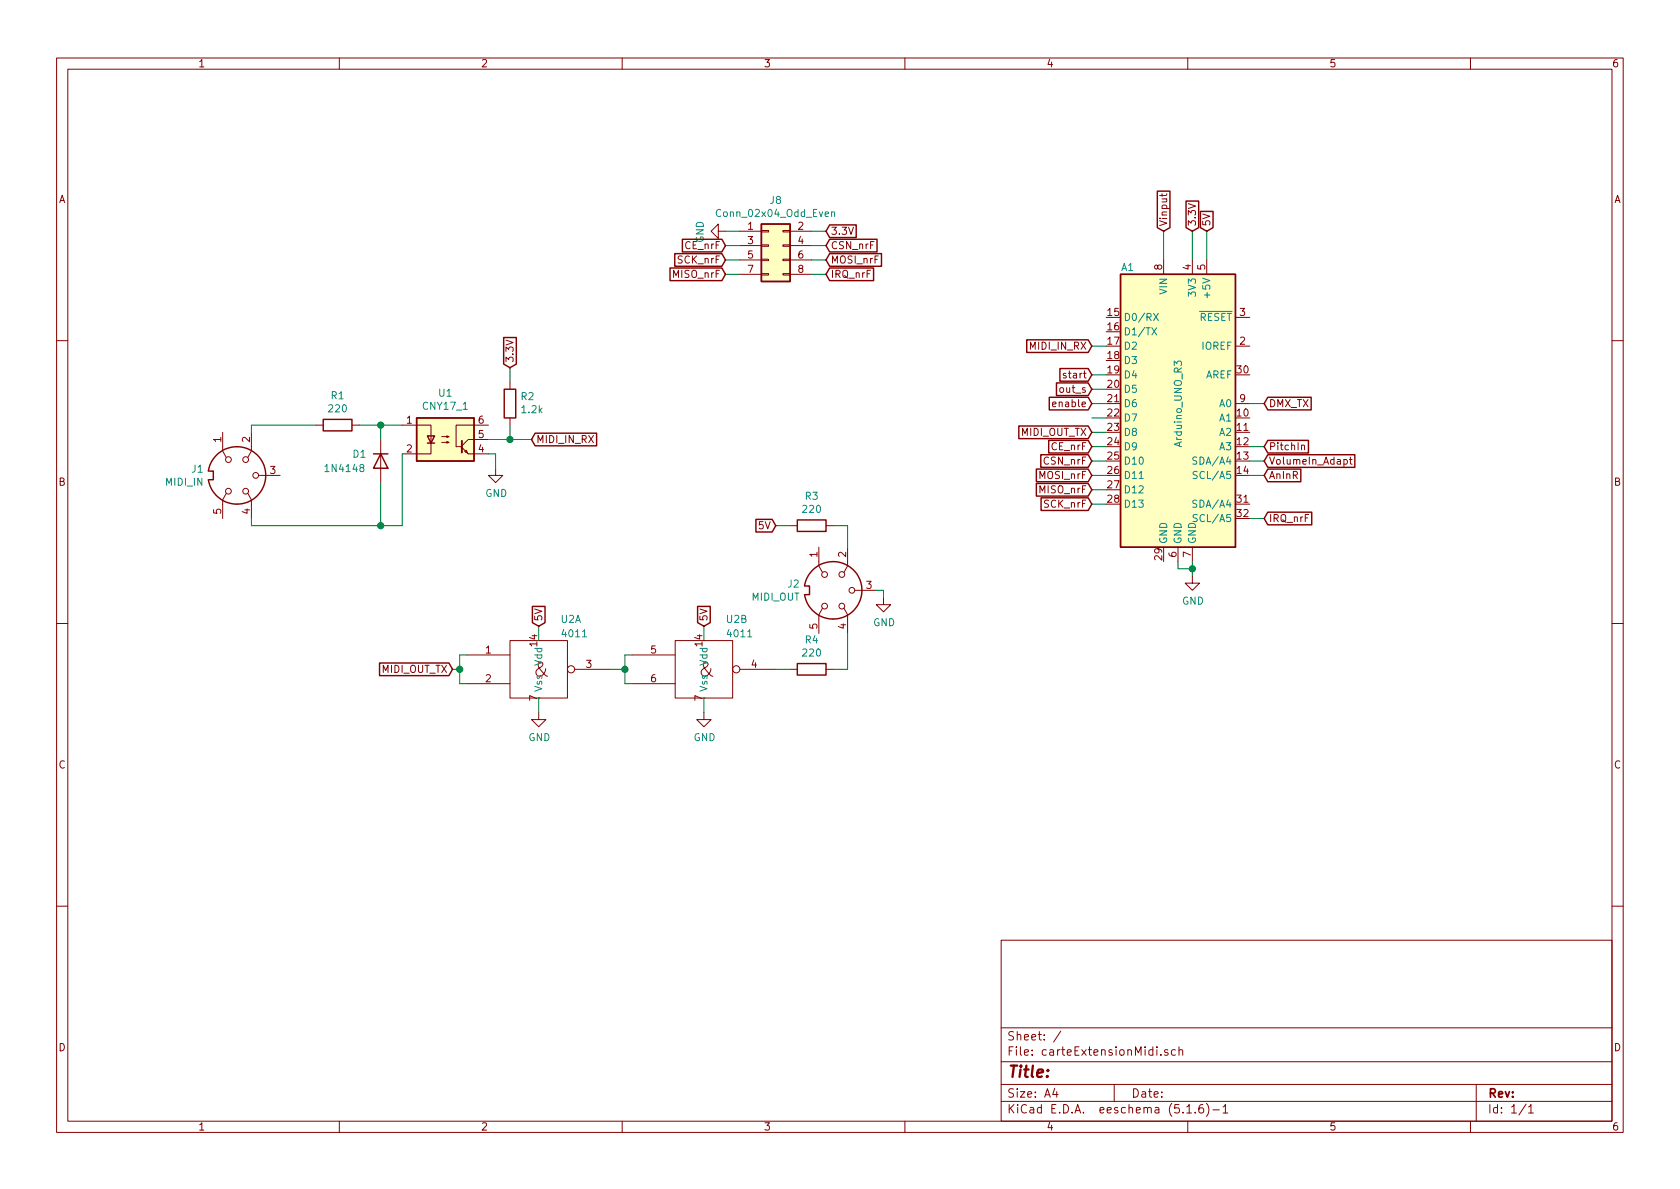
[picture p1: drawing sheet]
EESchema Schematic File Version 4
EELAYER 30 0
EELAYER END
$Descr A4 11693 8268
encoding utf-8
Sheet 1 1
Title ""
Date ""
Rev ""
Comp ""
Comment1 ""
Comment2 ""
Comment3 ""
Comment4 ""
$EndDescr
Text GLabel 8400 1600 1    50   Input ~ 0
5V
Text GLabel 7600 2700 0    50   Input ~ 0
out_s
Text GLabel 8800 3300 2    50   Input ~ 0
AnInR
Text GLabel 8300 1600 1    50   Input ~ 0
3.3V
Text GLabel 8100 1600 1    50   Input ~ 0
Vinput
Text GLabel 7600 2600 0    50   Input ~ 0
start
Text GLabel 7600 2800 0    50   Input ~ 0
enable
$Comp
L Connector_Generic:Conn_02x04_Odd_Even J8
U 1 1
P 5350 1700
F 0 "J8" H 5400 2017 50  0000 C CNN
F 1 "Conn_02x04_Odd_Even" H 5400 1926 50  0000 C CNN
F 2 "Connector_PinHeader_2.54mm:PinHeader_2x04_P2.54mm_Vertical" H 5350 1700 50  0001 C CNN
F 3 "~" H 5350 1700 50  0001 C CNN
	1    5350 1700
	1    0    0    -1  
$EndComp
$Comp
L power:GND #PWR02
U 1 1
P 5050 1600
F 0 "#PWR02" H 5050 1350 50  0001 C CNN
F 1 "GND" H 5055 1427 50  0000 C CNN
F 2 "" H 5050 1600 50  0001 C CNN
F 3 "" H 5050 1600 50  0001 C CNN
	1    5050 1600
	0    1    1    0   
$EndComp
Wire Wire Line
	5050 1600 5150 1600
Text GLabel 5750 1600 2    50   Input ~ 0
3.3V
Wire Wire Line
	5650 1600 5750 1600
Text GLabel 5050 1700 0    50   Input ~ 0
CE_nrF
Text GLabel 5050 1800 0    50   Input ~ 0
SCK_nrF
Text GLabel 5050 1900 0    50   Input ~ 0
MISO_nrF
Text GLabel 5750 1900 2    50   Input ~ 0
IRQ_nrF
Text GLabel 5750 1800 2    50   Input ~ 0
MOSI_nrF
Text GLabel 5750 1700 2    50   Input ~ 0
CSN_nrF
Wire Wire Line
	5050 1700 5150 1700
Wire Wire Line
	5650 1700 5750 1700
Wire Wire Line
	5050 1800 5150 1800
Wire Wire Line
	5650 1800 5750 1800
Wire Wire Line
	5050 1900 5150 1900
Wire Wire Line
	5650 1900 5750 1900
$Comp
L power:GND #PWR0106
U 1 1
P 8300 4000
F 0 "#PWR0106" H 8300 3750 50  0001 C CNN
F 1 "GND" H 8305 3827 50  0000 C CNN
F 2 "" H 8300 4000 50  0001 C CNN
F 3 "" H 8300 4000 50  0001 C CNN
	1    8300 4000
	1    0    0    -1  
$EndComp
$Comp
L Device:R R1
U 1 1
P 2350 2950
F 0 "R1" V 2143 2950 50  0000 C CNN
F 1 "220" V 2234 2950 50  0000 C CNN
F 2 "Resistor_THT:R_Axial_DIN0207_L6.3mm_D2.5mm_P10.16mm_Horizontal" V 2280 2950 50  0001 C CNN
F 3 "~" H 2350 2950 50  0001 C CNN
	1    2350 2950
	0    1    1    0   
$EndComp
$Comp
L Diode:1N4148 D1
U 1 1
P 2650 3200
F 0 "D1" V 2600 3000 50  0000 L CNN
F 1 "1N4148" V 2700 2800 50  0000 L CNN
F 2 "Diode_THT:D_DO-35_SOD27_P7.62mm_Horizontal" H 2650 3025 50  0001 C CNN
F 3 "https://assets.nexperia.com/documents/data-sheet/1N4148_1N4448.pdf" H 2650 3200 50  0001 C CNN
	1    2650 3200
	0    1    1    0   
$EndComp
$Comp
L Connector:DIN-5 J2
U 1 1
P 5800 4100
F 0 "J2" V 5754 3870 50  0000 R CNN
F 1 "MIDI_OUT" V 5845 3870 50  0000 R CNN
F 2 "Connector_PinHeader_2.54mm:PinHeader_1x05_P2.54mm_Vertical" H 5800 4100 50  0001 C CNN
F 3 "http://www.mouser.com/ds/2/18/40_c091_abd_e-75918.pdf" H 5800 4100 50  0001 C CNN
	1    5800 4100
	0    1    1    0   
$EndComp
Text GLabel 8800 3100 2    50   Input ~ 0
PitchIn
Text GLabel 8800 2800 2    50   Input ~ 0
DMX_TX
Text GLabel 8800 3200 2    50   Input ~ 0
VolumeIn_Adapt
Wire Wire Line
	8300 4000 8300 3950
Connection ~ 8300 3950
Wire Wire Line
	8300 3950 8300 3900
Wire Wire Line
	8200 3900 8200 3950
Wire Wire Line
	8200 3950 8300 3950
Wire Wire Line
	7600 2600 7700 2600
Wire Wire Line
	7600 2700 7700 2700
Wire Wire Line
	7600 2800 7700 2800
Wire Wire Line
	8700 2800 8800 2800
Wire Wire Line
	8700 3100 8800 3100
Wire Wire Line
	8700 3200 8800 3200
Wire Wire Line
	8700 3300 8800 3300
Wire Wire Line
	8100 1600 8100 1800
Wire Wire Line
	8300 1600 8300 1800
Wire Wire Line
	8400 1600 8400 1800
Wire Wire Line
	1750 3600 1750 3650
Wire Wire Line
	1750 3650 2650 3650
Wire Wire Line
	2650 3650 2650 3350
Wire Wire Line
	2800 3150 2800 3650
Wire Wire Line
	2800 3650 2650 3650
Connection ~ 2650 3650
Wire Wire Line
	2500 2950 2650 2950
Wire Wire Line
	2650 2950 2650 3050
Wire Wire Line
	2650 2950 2800 2950
Connection ~ 2650 2950
Wire Wire Line
	2200 2950 1750 2950
Wire Wire Line
	1750 2950 1750 3000
$Comp
L Isolator:CNY17-1 U1
U 1 1
P 3100 3050
F 0 "U1" H 3100 3375 50  0000 C CNN
F 1 "CNY17_1" H 3100 3284 50  0000 C CNN
F 2 "Package_DIP:DIP-6_W7.62mm_LongPads" H 3100 3050 50  0001 L CNN
F 3 "" H 3100 3050 50  0001 L CNN
	1    3100 3050
	1    0    0    -1  
$EndComp
$Comp
L Device:R R2
U 1 1
P 3550 2800
F 0 "R2" H 3480 2754 50  0000 R CNN
F 1 "1.2k" H 3480 2845 50  0000 R CNN
F 2 "Resistor_THT:R_Axial_DIN0207_L6.3mm_D2.5mm_P10.16mm_Horizontal" V 3480 2800 50  0001 C CNN
F 3 "~" H 3550 2800 50  0001 C CNN
	1    3550 2800
	-1   0    0    1   
$EndComp
Text GLabel 3550 2550 1    50   Input ~ 0
3.3V
Text GLabel 3700 3050 2    50   Input ~ 0
MIDI_IN_RX
Wire Wire Line
	3550 2950 3550 3050
Wire Wire Line
	3400 3050 3550 3050
Wire Wire Line
	3550 3050 3700 3050
Connection ~ 3550 3050
Wire Wire Line
	3550 2650 3550 2550
$Comp
L power:GND #PWR01
U 1 1
P 3450 3250
F 0 "#PWR01" H 3450 3000 50  0001 C CNN
F 1 "GND" H 3455 3077 50  0000 C CNN
F 2 "" H 3450 3250 50  0001 C CNN
F 3 "" H 3450 3250 50  0001 C CNN
	1    3450 3250
	1    0    0    -1  
$EndComp
Wire Wire Line
	3400 3150 3450 3150
Wire Wire Line
	3450 3150 3450 3250
$Comp
L Connector:DIN-5 J1
U 1 1
P 1650 3300
F 0 "J1" V 1604 3071 50  0000 R CNN
F 1 "MIDI_IN" V 1695 3071 50  0000 R CNN
F 2 "Connector_PinHeader_2.54mm:PinHeader_1x05_P2.54mm_Vertical" H 1650 3300 50  0001 C CNN
F 3 "http://www.mouser.com/ds/2/18/40_c091_abd_e-75918.pdf" H 1650 3300 50  0001 C CNN
	1    1650 3300
	0    1    1    0   
$EndComp
$Comp
L Device:R R3
U 1 1
P 5650 3650
F 0 "R3" V 5443 3650 50  0000 C CNN
F 1 "220" V 5534 3650 50  0000 C CNN
F 2 "Resistor_THT:R_Axial_DIN0207_L6.3mm_D2.5mm_P10.16mm_Horizontal" V 5580 3650 50  0001 C CNN
F 3 "~" H 5650 3650 50  0001 C CNN
	1    5650 3650
	0    1    1    0   
$EndComp
$Comp
L Device:R R4
U 1 1
P 5650 4650
F 0 "R4" V 5443 4650 50  0000 C CNN
F 1 "220" V 5534 4650 50  0000 C CNN
F 2 "Resistor_THT:R_Axial_DIN0207_L6.3mm_D2.5mm_P10.16mm_Horizontal" V 5580 4650 50  0001 C CNN
F 3 "~" H 5650 4650 50  0001 C CNN
	1    5650 4650
	0    1    1    0   
$EndComp
Wire Wire Line
	5800 3650 5900 3650
Wire Wire Line
	5900 3650 5900 3800
Wire Wire Line
	5800 4650 5900 4650
Wire Wire Line
	5900 4650 5900 4400
$Comp
L power:GND #PWR05
U 1 1
P 6150 4150
F 0 "#PWR05" H 6150 3900 50  0001 C CNN
F 1 "GND" H 6155 3977 50  0000 C CNN
F 2 "" H 6150 4150 50  0001 C CNN
F 3 "" H 6150 4150 50  0001 C CNN
	1    6150 4150
	1    0    0    -1  
$EndComp
Text GLabel 5400 3650 0    50   Input ~ 0
5V
Wire Wire Line
	5400 3650 5500 3650
Wire Wire Line
	6100 4100 6150 4100
Wire Wire Line
	6150 4100 6150 4150
$Comp
L 4xxx_IEEE:4011 U2
U 1 1
P 3750 4650
F 0 "U2" H 3900 5000 50  0000 L CNN
F 1 "4011" H 3900 4900 50  0000 L CNN
F 2 "Package_DIP:DIP-14_W7.62mm_LongPads" H 3750 4650 50  0001 C CNN
F 3 "" H 3750 4650 50  0001 C CNN
	1    3750 4650
	1    0    0    -1  
$EndComp
$Comp
L 4xxx_IEEE:4011 U2
U 2 1
P 4900 4650
F 0 "U2" H 5050 5000 50  0000 L CNN
F 1 "4011" H 5050 4900 50  0000 L CNN
F 2 "Package_DIP:DIP-14_W7.62mm_LongPads" H 4900 4650 50  0001 C CNN
F 3 "" H 4900 4650 50  0001 C CNN
	2    4900 4650
	1    0    0    -1  
$EndComp
$Comp
L power:GND #PWR03
U 1 1
P 3750 4950
F 0 "#PWR03" H 3750 4700 50  0001 C CNN
F 1 "GND" H 3755 4777 50  0000 C CNN
F 2 "" H 3750 4950 50  0001 C CNN
F 3 "" H 3750 4950 50  0001 C CNN
	1    3750 4950
	1    0    0    -1  
$EndComp
$Comp
L power:GND #PWR04
U 1 1
P 4900 4950
F 0 "#PWR04" H 4900 4700 50  0001 C CNN
F 1 "GND" H 4905 4777 50  0000 C CNN
F 2 "" H 4900 4950 50  0001 C CNN
F 3 "" H 4900 4950 50  0001 C CNN
	1    4900 4950
	1    0    0    -1  
$EndComp
Text GLabel 3750 4350 1    50   Input ~ 0
5V
Text GLabel 4900 4350 1    50   Input ~ 0
5V
Wire Wire Line
	5400 4650 5500 4650
Wire Wire Line
	4250 4650 4350 4650
Wire Wire Line
	4350 4650 4350 4550
Wire Wire Line
	4350 4550 4400 4550
Wire Wire Line
	4350 4650 4350 4750
Wire Wire Line
	4350 4750 4400 4750
Connection ~ 4350 4650
Text GLabel 3150 4650 0    50   Input ~ 0
MIDI_OUT_TX
Wire Wire Line
	3150 4650 3200 4650
Wire Wire Line
	3200 4650 3200 4550
Wire Wire Line
	3200 4550 3250 4550
Wire Wire Line
	3200 4650 3200 4750
Wire Wire Line
	3200 4750 3250 4750
Connection ~ 3200 4650
Text GLabel 7600 2400 0    50   Input ~ 0
MIDI_IN_RX
Text GLabel 7600 3000 0    50   Input ~ 0
MIDI_OUT_TX
Text GLabel 7600 3500 0    50   Input ~ 0
SCK_nrF
Text GLabel 7600 3400 0    50   Input ~ 0
MISO_nrF
Text GLabel 7600 3300 0    50   Input ~ 0
MOSI_nrF
Wire Wire Line
	7600 3300 7700 3300
Wire Wire Line
	7600 3400 7700 3400
Wire Wire Line
	7600 3500 7700 3500
Wire Wire Line
	7600 2400 7700 2400
Wire Wire Line
	7600 3000 7700 3000
Text GLabel 7600 3100 0    50   Input ~ 0
CE_nrF
Text GLabel 8800 3600 2    50   Input ~ 0
IRQ_nrF
Text GLabel 7600 3200 0    50   Input ~ 0
CSN_nrF
Wire Wire Line
	7600 2900 7700 2900
Wire Wire Line
	7600 3100 7700 3100
Wire Wire Line
	7600 3200 7700 3200
Wire Wire Line
	4900 4950 4900 4850
Wire Wire Line
	4900 4350 4900 4450
Wire Wire Line
	3750 4350 3750 4450
Wire Wire Line
	3750 4950 3750 4850
Wire Wire Line
	8700 3600 8800 3600
$Comp
L MCU_Module:Arduino_UNO_R3 A1
U 1 1
P 8200 2800
F 0 "A1" H 7850 3750 50  0000 C CNN
F 1 "Arduino_UNO_R3" V 8200 2800 50  0000 C CNN
F 2 "Module:Arduino_UNO_R3" H 8200 2800 50  0001 C CIN
F 3 "https://www.arduino.cc/en/Main/arduinoBoardUno" H 8200 2800 50  0001 C CNN
	1    8200 2800
	1    0    0    -1  
$EndComp
$EndSCHEMATC
